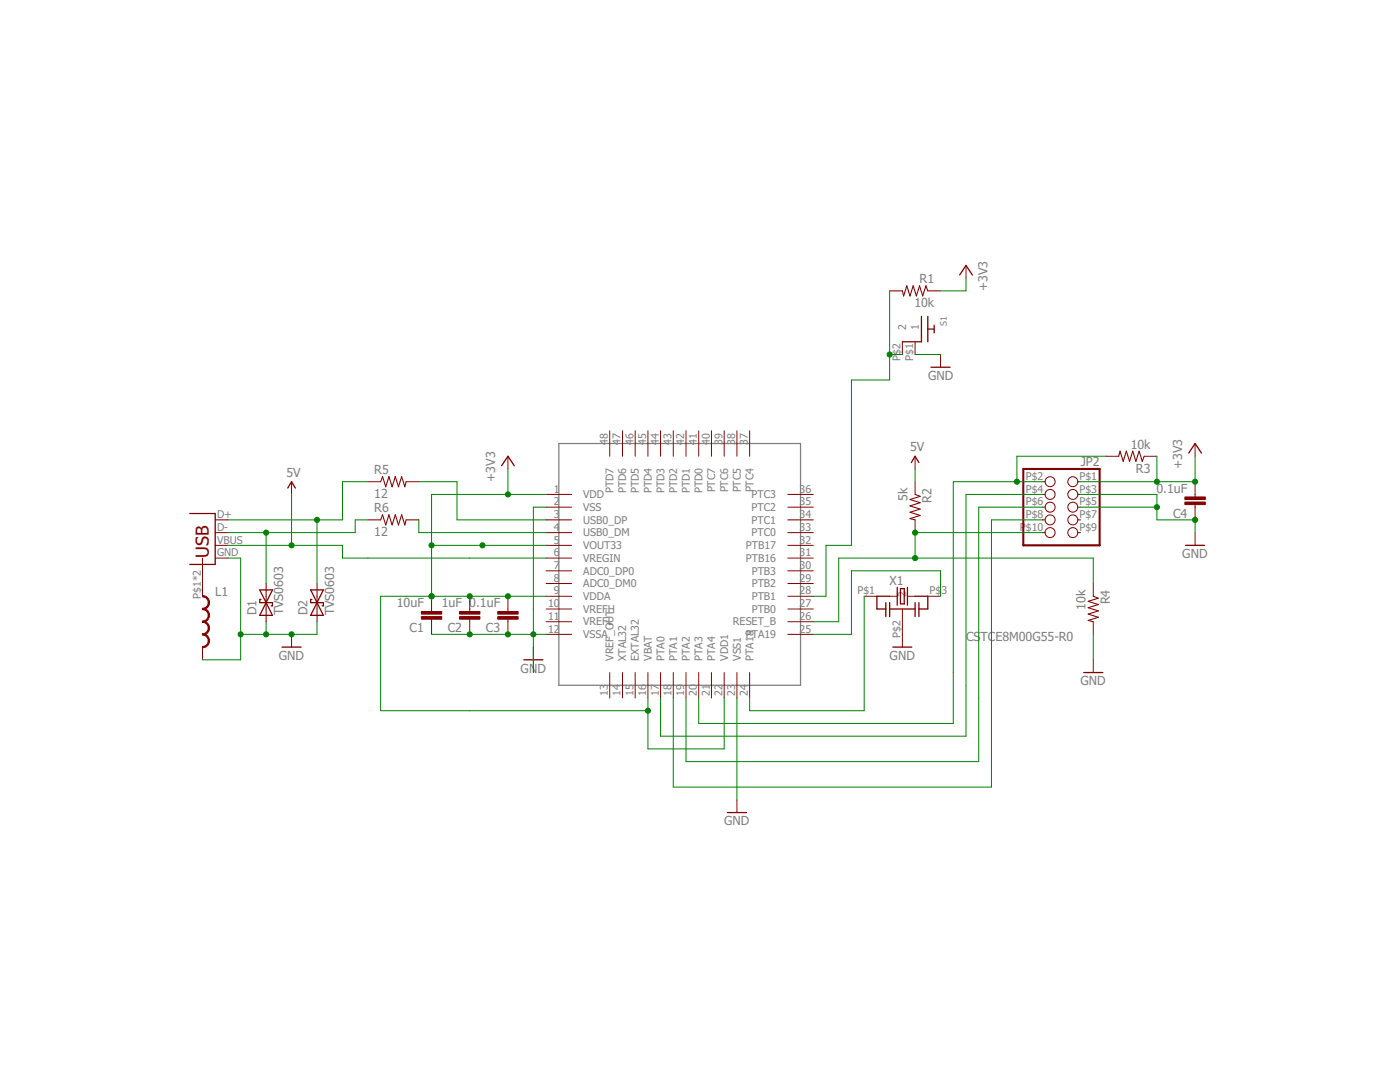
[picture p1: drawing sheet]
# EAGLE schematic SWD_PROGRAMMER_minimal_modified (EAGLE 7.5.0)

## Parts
C1  10uF  RF-C0805  [C0805]
C2  1uF  RF-C0805  [C0805]
C3  0.1uF  RF-C0805  [C0805]
C4  0.1uF  RF-C0805  [C0805]
D1  TVS0603  [0603-RES]
D2  TVS0603  [0603-RES]
J1  USB_B  [USB-B-PTH-VERTICAL]
JP2  PINHD-2X5SMALL  [2X5HDR]
L1  INDUCTOR0603  [0603]
R1  10k  RF-R0805  [RF-C0805]
R2  5k  RF-R0805  [RF-C0805]
R3  10k  RF-R0805  [RF-C0805]
R4  10k  RF-R0805  [RF-C0805]
R5  12  RF-R0805  [RF-C0805]
R6  12  RF-R0805  [RF-C0805]
S1  RA_BUTTON  [RA_BUTTON]
U$1  KL20_48  [LQFP-48]
X1  CSTCE8M00G55-R0  [CSTCE_G_A]

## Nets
5V: J1.VBUS R2.1 U$1.6(VREGIN)
+3V3: C1.2 C2.2 C3.2 C4.2 JP2.P$1 R1.1 R3.1 U$1.1(VDD) U$1.5(VOUT33) U$1.9(VDDA) U$1.16(VBAT) U$1.22(VDD1)
CLK: JP2.P$4 U$1.17(PTA0)
GND [GND]: C1.1 C2.1 C3.1 C4.1 D1.1 D2.1 J1.GND JP2.P$3 JP2.P$5 L1.2 R4.2 S1.P$1 U$1.2(VSS) U$1.12(VSSA) U$1.23(VSS1) X1.P$2
JRST: JP2.P$10 R2.2 R4.1 U$1.26(RESET_B)
N$1: R6.2 U$1.4(USB0_DM)
N$4: U$1.24(PTA18) X1.P$1
N$5: J1.P$1(SHIELD) J1.P$2(SHIELD) L1.1
N$6: U$1.25(PTA19) X1.P$3
N$9: R5.2 U$1.3(USB0_DP)
N$35: D1.2 J1.D- R6.1
N$36: D2.2 J1.D+ R5.1
RST: R1.2 S1.P$2 U$1.28(PTB1)
TDI: JP2.P$8 U$1.18(PTA1)
TDO: JP2.P$6 U$1.19(PTA2)
TMS: JP2.P$2 R3.2 U$1.20(PTA3)
Unconnected: JP2.P$7 JP2.P$9 U$1.7(ADC0_DP0) U$1.8(ADC0_DM0) U$1.10(VREFH) U$1.11(VREFL) U$1.13(VREF_OUT) U$1.14(XTAL32) U$1.15(EXTAL32) U$1.21(PTA4) U$1.27(PTB0) U$1.29(PTB2) U$1.30(PTB3) U$1.31(PTB16) U$1.32(PTB17) U$1.33(PTC0) U$1.34(PTC1) U$1.35(PTC2) U$1.36(PTC3) U$1.37(PTC4) U$1.38(PTC5) U$1.39(PTC6) U$1.40(PTC7) U$1.41(PTD0) U$1.42(PTD1) U$1.43(PTD2) U$1.44(PTD3) U$1.45(PTD4) U$1.46(PTD5) U$1.47(PTD6) U$1.48(PTD7)
